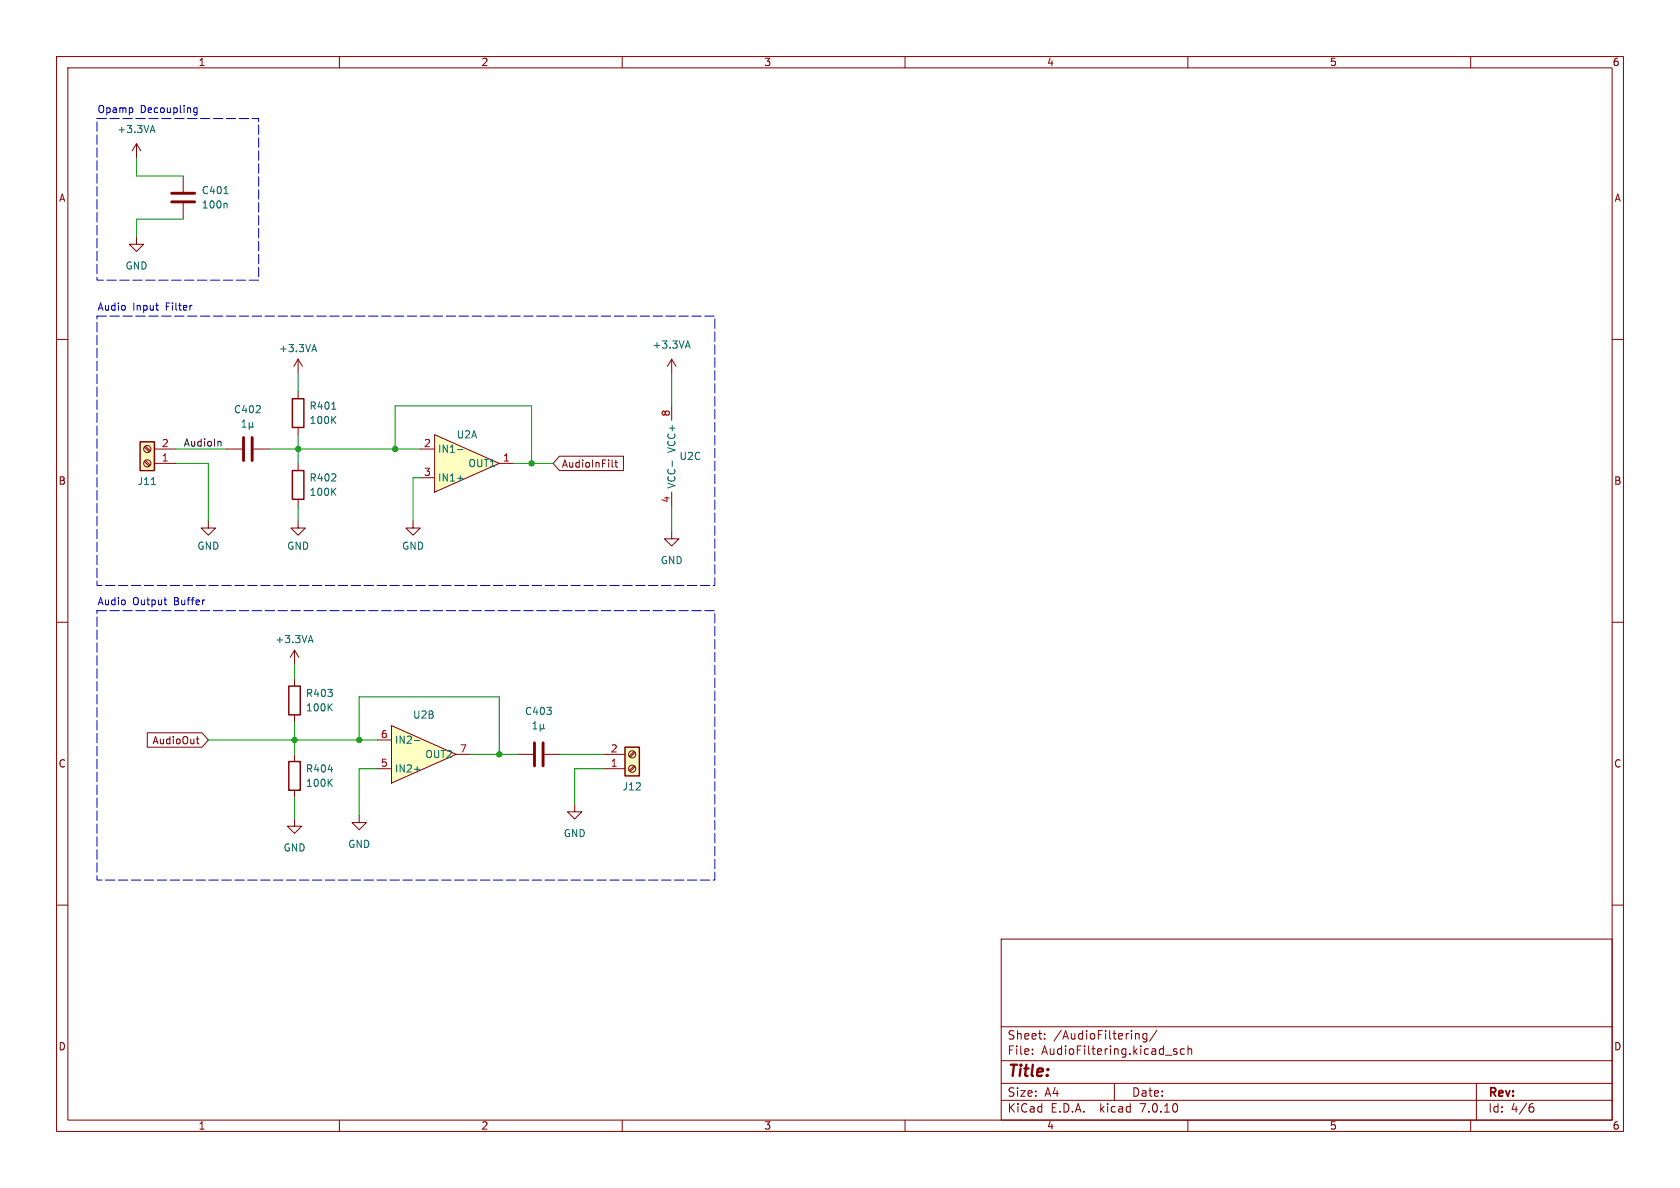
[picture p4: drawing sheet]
<svg xmlns="http://www.w3.org/2000/svg" width="297mm" height="210mm" viewBox="0 0 297 210" stroke-linecap="round" stroke-linejoin="round" font-family="sans-serif">
<g fill="none" stroke="#840000" stroke-width=".18">
<path d="M10 10h277v190h-277zM12 12h273v186h-273zM60 10v2M110 10v2M160 10v2M210 10v2M260 10v2M10 60h2M285 60h2M118.7 71.8v2.5M118.7 94v1.3h1.3l-1.3 1.2-1.2-1.2h1.2M118.7 87v2.5"/>
<path d="M10 110h2M285 110h2M52.1 120v1.3M52.1 126.4v1.2M91.4 133.4h2.8M96.3 133.4h2.8M106.7 135.9h3.8M106.7 133.4h3.8M112.1 132.8l-.9 .9M112.1 135.4l-.9 .8M112.3 133l-.9 .9M112.3 135.6l-.9 .8"/>
<path d="M10 160h2M52.1 144.8v1.3h1.2l-1.2 1.2-1.3-1.2h1.3M285 160h2M177 166h108v32h-108zM60 198v2M110 198v2M160 198v2M177 194.5h108M177 191.5h108M177 187.5h108M177 181.5h108M182.5 186.3v.1"/>
<path d="M182.5 185.5v.1M184.7 183.6v.1M184.7 182.8v.1M197 191.5v3M200.8 182.8h.5l.1 .9M202.7 182.8l-.4-.1-.3 .3v.4l.2 .2h.5M202.7 182.7v1.2l-.2 .3-.4-.1M204.5 182.1l-1.3 2M208 185.5l-.3-.1-.2 .2v.2l.5 .2v.3h-.5M209.4 185.5l-.4-.1-.3 .3v.4l.1 .2h.6M210 198v2M210 185.5l.2-.1 .4 .1 .1 .9"/>
<path d="M210 184.9v1.5M260 198v2M261 191.5v6.5M270.6 195.7h.3l.3 .3-.1 .5-.5 .1M271 195.1l-.4 .1"/>
<circle cx="111.8" cy="135.9" r=".63"/>
<circle cx="111.8" cy="133.3" r=".63"/>
</g>
<path d="M118.8 81.5v1M58.2 124.9l.5 .8M58.7 124.4l-.7 .7M94.2 128.8h.7M94.2 127.9l.4-.3v1.2M95.5 128.7l.2 .1h.2l.2-.1M95.5 128v1.3M96.1 128.7l.2 .1M96.1 128v.7" fill="none" stroke="#006464" stroke-width=".18"/>
<path d="M110.5 132.1h2.5v5.1h-2.5z" fill="#ffffc2" stroke="#ffffc2" stroke-width=".18"/>
<path d="M51.1 121.3h2v5.1h-2zM110.5 132.1h2.5v5.1h-2.5z" fill="none" stroke="#840000" stroke-width=".25"/>
<path d="M94.5 131.3v4.1M96 131.3v4.1" fill="none" stroke="#840000" stroke-width=".51"/>
<path d="M76.8 76.8l11.5 5.1-11.5 5.1z" fill="#ffffc2"/>
<g fill="none" stroke="#840000" stroke-width=".18">
<path d="M52.7 69.2v1.3M52.7 75.6v1.2M74.3 79.4h2.5M76.8 76.8l11.5 5.1-11.5 5.1zM52.7 81.9v1.3M52.7 88.3v1.2M74.3 84.5h2.5M88.3 81.9h2.5M52.1 114.9v2.6M52.1 114.9l-.8 1.3M52.1 114.9l.7 1.3M52.1 133.4v1.2"/>
<path d="M52.1 139.7v1.3M63.5 144.1v1.3h1.3l-1.3 1.3-1.3-1.3h1.3"/>
</g>
<path d="M58.7 72.3h.7M58.8 74.1l.6 .8M59.4 73.6l-.7 .7M80.9 79.5h1M58.8 86.8l.6 .8M59.4 86.3l-.7 .7M80.9 84.6h1M54.6 113.2h.6M54.9 112.3l.4 1.3M58 136h.8M58.2 138.3l.5 .7M58.7 137.7l-.7 .8" fill="none" stroke="#006464" stroke-width=".18"/>
<path d="M51.7 70.5h2v5.1h-2zM51.7 83.2h2v5.1h-2zM51.1 134.6h2v5.1h-2z" fill="none" stroke="#840000" stroke-width=".25"/>
<path d="M69.2 128.3l11.4 5.1-11.4 5z" fill="#ffffc2"/>
<g fill="none" stroke="#840000" stroke-width=".18">
<path d="M24.1 25.4l-.7 1.3M24.1 25.4v2.5M24.1 25.4l.8 1.3M32.4 31.1v2.8M32.4 35.9v2.8M24.1 41.9v1.3h1.3l-1.3 1.3-1.2-1.3h1.2M25.5 79l.9 .9M25.7 78.9l.9 .8M27.3 79.4h3.8M40 79.4h2.8M44.8 79.4h2.8M52.7 63.5l-.8 1.3"/>
<path d="M52.7 63.5v2.5M52.7 63.5l.8 1.3M118.7 63.5l-.7 1.3M118.7 63.5v2.5M118.7 63.5l.8 1.3M25.5 81.6l.9 .8M25.7 81.4l.9 .8M27.3 81.9h3.8M36.8 92.1v1.2h1.3l-1.3 1.3-1.2-1.3h1.2M52.7 92.1v1.2h1.3l-1.3 1.3-1.3-1.3h1.3M73 92.1v1.2h1.3l-1.3 1.3-1.2-1.3h1.2M98.9 80.6h11.3v2.6h-11.3l-1.1-1.3z"/>
<path d="M108.2 81.3v1.1l.2 .2M108.7 81.7h.5M108.9 81.3v1.1l.3 .2M26 129.5h9.7l1.1 1.3-1.1 1.3h-9.7zM34.7 130.6h.5M34.9 130.2v1.1l.3 .2M66.7 135.9h2.5M66.7 130.8h2.5M69.2 128.3l11.4 5.1-11.4 5zM80.6 133.4h2.6M101.6 142.2v1.3h1.3l-1.3 1.3-1.3-1.3h1.3"/>
<circle cx="26" cy="79.4" r=".63"/>
<circle cx="26" cy="81.9" r=".63"/>
</g>
<g fill="none" stroke="#006464" stroke-width=".18">
<path d="M26.7 23.1h.6M27 22.2l.4 1.2M39.6 34.2h.7M40 35.9l.1 .2v.7M42.8 75.5h.7M42.8 74.6l.3-.4v1.3M44.1 75.3l.1 .2h.3l.2-.2M44.1 74.7v1.2M44.7 75.3l.1 .2M44.7 74.7v.6M55.2 61.8h.6M55.5 60.9l.5 1.3"/>
<path d="M121.3 61.2h.6M121.6 60.3l.4 1.2M26.8 85.7h.7M73.3 136h.9M73.3 130.9h.9"/>
</g>
<path d="M30.4 35.7h4M30.4 34.2h4M43.1 77.3v4.1M44.6 77.3v4.1" fill="none" stroke="#840000" stroke-width=".51"/>
<path d="M24.8 78.1h2.5v5.1h-2.5z" fill="#ffffc2" stroke="#ffffc2" stroke-width=".18"/>
<path d="M24.8 78.1h2.5v5.1h-2.5z" fill="none" stroke="#840000" stroke-width=".25"/>
<path d="M38.7 78l.4 .2v.7" fill="none" stroke="#0f0f0f" stroke-width=".18"/>
<path d="M34.8 19.1v1l-.2 .2h-.3M34.8 19.1h-.3l-.3 .2 .2 .5h.4M27.5 54h.5M27.9 54.8h.1M29 106.1h.5M29.3 106.9h.2" fill="none" stroke="#0000c2" stroke-width=".18"/>
<path d="M17.1 21h28.6v28.5h-28.6v-28.5M17.1 55.9h109.3v47.6h-109.3v-47.6M17.1 108h109.3v47.6h-109.3v-47.6" fill="none" stroke="#0000c2" stroke-width=".18" stroke-dasharray="1.7 .6"/>
<g fill="none" stroke="#009600" stroke-width=".18">
<path d="M24.1 27.9v3.2h8.3M32.4 38.7h-8.3v3.2M31.1 79.4h8.9M47.6 79.4h26.7M52.7 66v3.2M52.7 76.8v5.1M69.8 79.4v-7.6h24.2v10.1M118.7 66v5.8M31.1 81.9h5.7v10.2M52.7 89.5v2.6M74.3 84.5h-1.3v7.6M90.8 81.9h7"/>
<path d="M118.7 89.5v4.5M52.1 117.5v2.5M36.8 130.8h29.9M52.1 127.6v5.8M63.5 130.8v-7.6h24.8v10.2M66.7 135.9h-3.2v8.2M83.2 133.4h8.2M99.1 133.4h7.6M106.7 135.9h-5.1v6.3M52.1 141v3.8"/>
</g>
<g fill="#009600" stroke="#009600" stroke-width=".18">
<circle cx="52.1" cy="130.8" r=".46"/>
<circle cx="63.5" cy="130.8" r=".46"/>
<circle cx="88.3" cy="133.4" r=".46"/>
<circle cx="69.8" cy="79.4" r=".46"/>
<circle cx="52.7" cy="79.4" r=".46"/>
<circle cx="94" cy="81.9" r=".46"/>
</g>
<text font-size="2.8" fill="#840000" x="178" y="190.9">Title:</text>
<g font-size="2.1" fill="#840000">
<text x="178" y="184">Sheet:</text>
<text x="186.2" y="184">/AudioFiltering/</text>
<text x="178" y="186.7">File:</text>
<text x="184.1" y="186.7">AudioFiltering.kicad_sch</text>
<text x="178" y="196.9">KiCad</text>
<text x="178" y="194.1">Size:</text>
<text x="184.7" y="194.1">A4</text>
<text x="185.7" y="196.9">E.D.A.</text>
<text x="194.6" y="196.9">kicad</text>
<text x="200" y="194.1">Date:</text>
<text x="201.8" y="196.9">7.0.10</text>
<text x="263" y="194.3">Rev:</text>
<text x="263" y="196.9">Id:</text>
<text x="267.1" y="196.9">4/6</text>
</g>
<g font-size="1.8" fill="#840000">
<text x="35" y="11.9">1</text>
<text x="85" y="11.9">2</text>
<text x="135" y="11.9">3</text>
<text x="185" y="11.9">4</text>
<text x="235" y="11.9">5</text>
<text x="285" y="11.9">6</text>
<text x="10.3" y="35.9">A</text>
<text x="285.3" y="35.9">A</text>
<text x="99.2" y="82.9">AudioInFilt</text>
<text x="10.3" y="85.9">B</text>
<text x="285.3" y="85.9">B</text>
<text x="26.9" y="131.8">AudioOut</text>
<text x="10.3" y="135.9">C</text>
<text x="285.3" y="135.9">C</text>
<text x="10.3" y="185.9">D</text>
<text x="285.3" y="185.9">D</text>
<text x="35" y="199.9">1</text>
<text x="85" y="199.9">2</text>
<text x="135" y="199.9">3</text>
<text x="185" y="199.9">4</text>
<text x="235" y="199.9">5</text>
<text x="285" y="199.9">6</text>
</g>
<g font-size="1.8" fill="#0000c2">
<text x="17.1" y="20.1">Opamp</text>
<text x="24.8" y="20.1">Decoupling</text>
<text x="17.1" y="55">Audio</text>
<text x="23.5" y="55">Input</text>
<text x="29.4" y="55">Filter</text>
<text x="17.1" y="107.1">Audio</text>
<text x="23.5" y="107.1">Output</text>
<text x="30.9" y="107.1">Buffer</text>
</g>
<g font-size="1.8" fill="#006464">
<text x="20.6" y="23.7">+3.3VA</text>
<text x="35.6" y="34.5">C401</text>
<text x="35.6" y="37.1">100n</text>
<text x="22.1" y="47.9">GND</text>
<text x="49.2" y="62.5">+3.3VA</text>
<text x="115.3" y="61.8">+3.3VA</text>
<text x="41.3" y="73.3">C402</text>
<text x="54.6" y="72.6">R401</text>
<text x="54.6" y="75.2">100K</text>
<text x="80.6" y="77.7">U2A</text>
<text x="77.3" y="80.2">IN1-</text>
<text x="82.7" y="82.8">OUT1</text>
<text x="119.6" y="80.2" transform="rotate(-90 119.6 80.2)">VCC+</text>
<text x="120" y="81.5">U2C</text>
<text x="24.2" y="86">J11</text>
<text x="54.6" y="85.3">R402</text>
<text x="54.6" y="87.9">100K</text>
<text x="77.3" y="85.3">IN1+</text>
<text x="119.6" y="86.5" transform="rotate(-90 119.6 86.5)">VCC-</text>
<text x="34.8" y="97.4">GND</text>
<text x="50.7" y="97.4">GND</text>
<text x="71" y="97.4">GND</text>
<text x="116.7" y="99.9">GND</text>
<text x="48.6" y="113.9">+3.3VA</text>
<text x="54" y="123.4">R403</text>
<text x="54" y="126">100K</text>
<text x="69.7" y="131.7">IN2-</text>
<text x="72.9" y="127.2">U2B</text>
<text x="92.7" y="126.6">C403</text>
<text x="54" y="136.8">R404</text>
<text x="69.7" y="136.8">IN2+</text>
<text x="75.1" y="134.2">OUT2</text>
<text x="54" y="139.3">100K</text>
<text x="110" y="139.9">J12</text>
<text x="99.6" y="148.2">GND</text>
<text x="50" y="150.7">GND</text>
<text x="61.5" y="150.1">GND</text>
</g>
<g font-size="1.8" fill="#a90000">
<text x="118.5" y="73.7" transform="rotate(-90 118.5 73.7)">8</text>
<text x="28.5" y="81.7">1</text>
<text x="28.5" y="79.1">2</text>
<text x="74.9" y="79.1">2</text>
<text x="88.8" y="81.7">1</text>
<text x="74.9" y="84.2">3</text>
<text x="118.5" y="89" transform="rotate(-90 118.5 89)">4</text>
<text x="67.2" y="130.6">6</text>
<text x="67.2" y="135.6">5</text>
<text x="81.2" y="133.1">7</text>
<text x="107.9" y="135.6">1</text>
<text x="107.9" y="133.1">2</text>
</g>
<text font-size="1.8" fill="#0f0f0f" x="32.4" y="79">AudioIn</text>
</svg>
